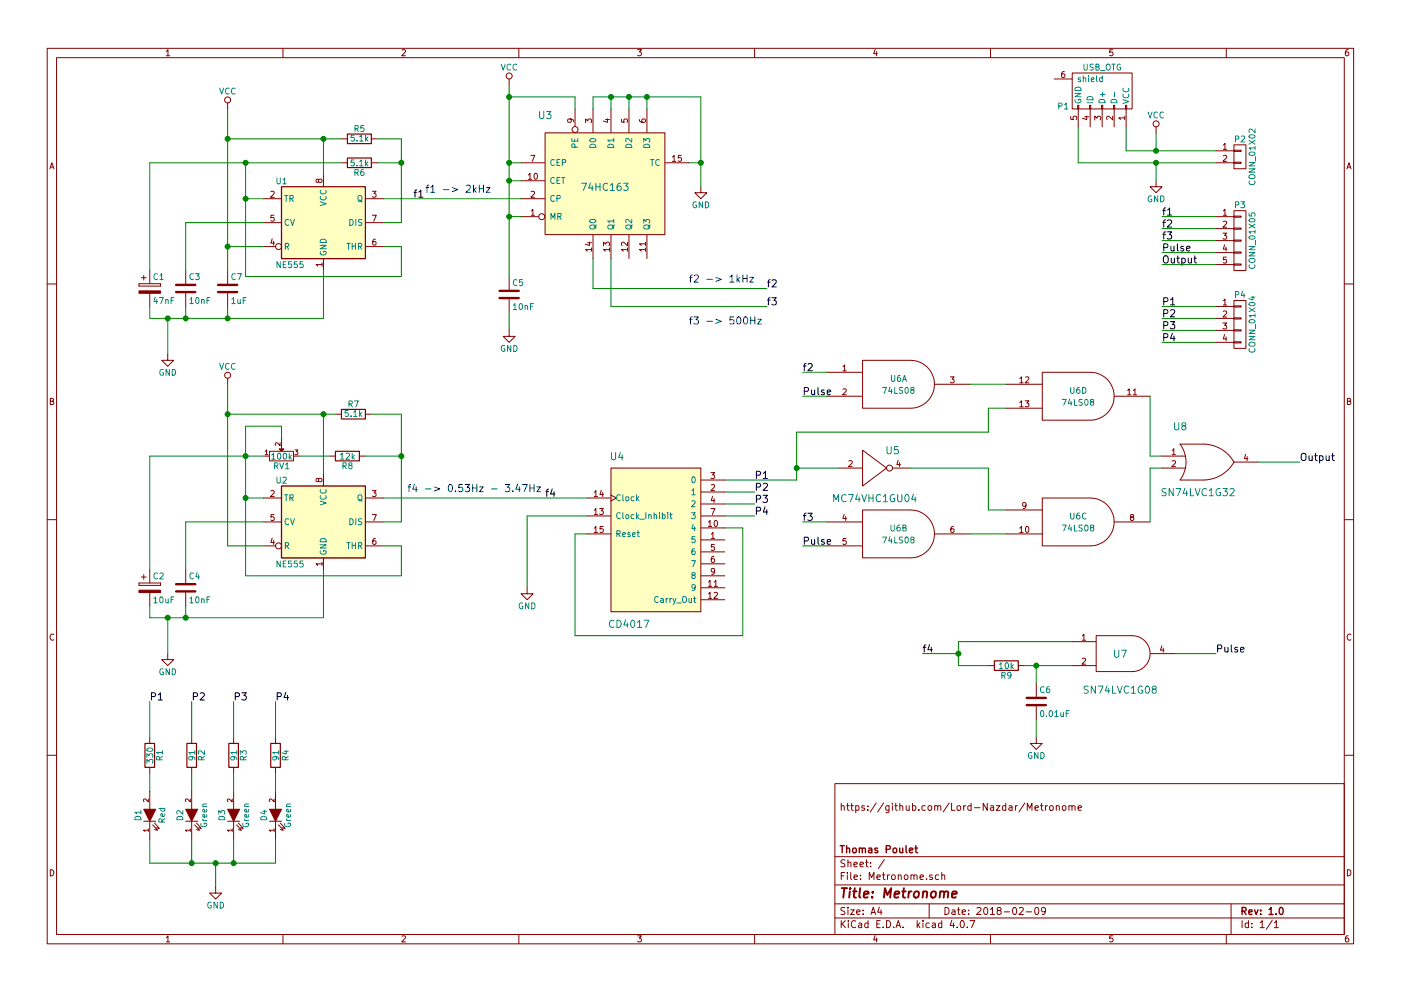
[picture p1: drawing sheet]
EESchema Schematic File Version 2
LIBS:Metronome-rescue
LIBS:power
LIBS:device
LIBS:transistors
LIBS:conn
LIBS:linear
LIBS:regul
LIBS:74xx
LIBS:cmos4000
LIBS:adc-dac
LIBS:memory
LIBS:xilinx
LIBS:microcontrollers
LIBS:dsp
LIBS:microchip
LIBS:analog_switches
LIBS:motorola
LIBS:texas
LIBS:intel
LIBS:audio
LIBS:interface
LIBS:digital-audio
LIBS:philips
LIBS:display
LIBS:cypress
LIBS:siliconi
LIBS:opto
LIBS:atmel
LIBS:contrib
LIBS:valves
LIBS:Metronome
LIBS:Metronome-cache
EELAYER 25 0
EELAYER END
$Descr A4 11693 8268
encoding utf-8
Sheet 1 1
Title "Metronome"
Date "2018-02-09"
Rev "1.0"
Comp "Thomas Poulet"
Comment1 ""
Comment2 ""
Comment3 "https://github.com/Lord-Nazdar/Metronome"
Comment4 ""
$EndDescr
$Comp
L NE555 U1
U 1 1
P 2700 1850
F 0 "U1" H 2300 2200 50  0000 L CNN
F 1 "NE555" H 2300 1500 50  0000 L CNN
F 2 "Housings_SOIC:SOIC-8_3.9x4.9mm_Pitch1.27mm" H 2700 1850 50  0001 C CNN
F 3 "" H 2700 1850 50  0000 C CNN
	1    2700 1850
	1    0    0    -1  
$EndComp
$Comp
L R R6
U 1 1
P 3000 1350
F 0 "R6" V 3080 1350 50  0000 C CNN
F 1 "5.1k" V 3000 1350 50  0000 C CNN
F 2 "Resistors_SMD:R_0805_HandSoldering" V 2930 1350 50  0001 C CNN
F 3 "" H 3000 1350 50  0000 C CNN
	1    3000 1350
	0    1    1    0   
$EndComp
$Comp
L R R5
U 1 1
P 3000 1150
F 0 "R5" V 3080 1150 50  0000 C CNN
F 1 "5.1k" V 3000 1150 50  0000 C CNN
F 2 "Resistors_SMD:R_0805_HandSoldering" V 2930 1150 50  0001 C CNN
F 3 "" H 3000 1150 50  0000 C CNN
	1    3000 1150
	0    -1   -1   0   
$EndComp
$Comp
L C C3
U 1 1
P 1550 2400
F 0 "C3" H 1575 2500 50  0000 L CNN
F 1 "10nF" H 1575 2300 50  0000 L CNN
F 2 "Capacitors_SMD:C_0805_HandSoldering" H 1588 2250 50  0001 C CNN
F 3 "" H 1550 2400 50  0000 C CNN
	1    1550 2400
	1    0    0    -1  
$EndComp
$Comp
L CP C1
U 1 1
P 1250 2400
F 0 "C1" H 1275 2500 50  0000 L CNN
F 1 "47nF" H 1275 2300 50  0000 L CNN
F 2 "Capacitors_SMD:C_0805_HandSoldering" H 1288 2250 50  0001 C CNN
F 3 "" H 1250 2400 50  0000 C CNN
	1    1250 2400
	1    0    0    -1  
$EndComp
$Comp
L GND #PWR01
U 1 1
P 1400 2950
F 0 "#PWR01" H 1400 2700 50  0001 C CNN
F 1 "GND" H 1400 2800 50  0000 C CNN
F 2 "" H 1400 2950 50  0000 C CNN
F 3 "" H 1400 2950 50  0000 C CNN
	1    1400 2950
	1    0    0    -1  
$EndComp
$Comp
L VCC #PWR02
U 1 1
P 1900 900
F 0 "#PWR02" H 1900 750 50  0001 C CNN
F 1 "VCC" H 1900 1050 50  0000 C CNN
F 2 "" H 1900 900 50  0000 C CNN
F 3 "" H 1900 900 50  0000 C CNN
	1    1900 900 
	1    0    0    -1  
$EndComp
Text Notes 3550 1600 0    60   ~ 0
f1 -> 2kHz
$Comp
L VCC #PWR03
U 1 1
P 4250 700
F 0 "#PWR03" H 4250 550 50  0001 C CNN
F 1 "VCC" H 4250 850 50  0000 C CNN
F 2 "" H 4250 700 50  0000 C CNN
F 3 "" H 4250 700 50  0000 C CNN
	1    4250 700 
	1    0    0    -1  
$EndComp
Text Notes 5750 2350 0    60   ~ 0
f2 -> 1kHz
Text Notes 5750 2700 0    60   ~ 0
f3 -> 500Hz
$Comp
L C C5
U 1 1
P 4250 2450
F 0 "C5" H 4275 2550 50  0000 L CNN
F 1 "10nF" H 4275 2350 50  0000 L CNN
F 2 "Capacitors_SMD:C_0805_HandSoldering" H 4288 2300 50  0001 C CNN
F 3 "" H 4250 2450 50  0000 C CNN
	1    4250 2450
	1    0    0    -1  
$EndComp
$Comp
L GND #PWR04
U 1 1
P 5850 1550
F 0 "#PWR04" H 5850 1300 50  0001 C CNN
F 1 "GND" H 5850 1400 50  0000 C CNN
F 2 "" H 5850 1550 50  0000 C CNN
F 3 "" H 5850 1550 50  0000 C CNN
	1    5850 1550
	1    0    0    -1  
$EndComp
Text Label 6400 2400 0    60   ~ 0
f2
Text Label 6400 2550 0    60   ~ 0
f3
$Comp
L LED-RESCUE-Metronome D1
U 1 1
P 1250 6800
F 0 "D1" H 1250 6900 50  0000 C CNN
F 1 "Red" H 1250 6700 50  0000 C CNN
F 2 "LEDs:LED_D5.0mm" H 1250 6800 50  0001 C CNN
F 3 "" H 1250 6800 50  0000 C CNN
	1    1250 6800
	0    -1   -1   0   
$EndComp
$Comp
L LED-RESCUE-Metronome D2
U 1 1
P 1600 6800
F 0 "D2" H 1600 6900 50  0000 C CNN
F 1 "Green" H 1600 6700 50  0000 C CNN
F 2 "LEDs:LED_D5.0mm" H 1600 6800 50  0001 C CNN
F 3 "" H 1600 6800 50  0000 C CNN
	1    1600 6800
	0    -1   -1   0   
$EndComp
$Comp
L LED-RESCUE-Metronome D3
U 1 1
P 1950 6800
F 0 "D3" H 1950 6900 50  0000 C CNN
F 1 "Green" H 1950 6700 50  0000 C CNN
F 2 "LEDs:LED_D5.0mm" H 1950 6800 50  0001 C CNN
F 3 "" H 1950 6800 50  0000 C CNN
	1    1950 6800
	0    -1   -1   0   
$EndComp
$Comp
L LED-RESCUE-Metronome D4
U 1 1
P 2300 6800
F 0 "D4" H 2300 6900 50  0000 C CNN
F 1 "Green" H 2300 6700 50  0000 C CNN
F 2 "LEDs:LED_D5.0mm" H 2300 6800 50  0001 C CNN
F 3 "" H 2300 6800 50  0000 C CNN
	1    2300 6800
	0    -1   -1   0   
$EndComp
$Comp
L R R2
U 1 1
P 1600 6300
F 0 "R2" V 1680 6300 50  0000 C CNN
F 1 "91" V 1600 6300 50  0000 C CNN
F 2 "Resistors_SMD:R_0805_HandSoldering" V 1530 6300 50  0001 C CNN
F 3 "" H 1600 6300 50  0000 C CNN
	1    1600 6300
	1    0    0    -1  
$EndComp
$Comp
L R R3
U 1 1
P 1950 6300
F 0 "R3" V 2030 6300 50  0000 C CNN
F 1 "91" V 1950 6300 50  0000 C CNN
F 2 "Resistors_SMD:R_0805_HandSoldering" V 1880 6300 50  0001 C CNN
F 3 "" H 1950 6300 50  0000 C CNN
	1    1950 6300
	1    0    0    -1  
$EndComp
$Comp
L R R4
U 1 1
P 2300 6300
F 0 "R4" V 2380 6300 50  0000 C CNN
F 1 "91" V 2300 6300 50  0000 C CNN
F 2 "Resistors_SMD:R_0805_HandSoldering" V 2230 6300 50  0001 C CNN
F 3 "" H 2300 6300 50  0000 C CNN
	1    2300 6300
	1    0    0    -1  
$EndComp
$Comp
L R R1
U 1 1
P 1250 6300
F 0 "R1" V 1330 6300 50  0000 C CNN
F 1 "330" V 1250 6300 50  0000 C CNN
F 2 "Resistors_SMD:R_0805_HandSoldering" V 1180 6300 50  0001 C CNN
F 3 "" H 1250 6300 50  0000 C CNN
	1    1250 6300
	1    0    0    -1  
$EndComp
Text Label 1250 5850 0    60   ~ 0
P1
Text Label 1600 5850 0    60   ~ 0
P2
Text Label 1950 5850 0    60   ~ 0
P3
Text Label 2300 5850 0    60   ~ 0
P4
$Comp
L GND #PWR05
U 1 1
P 1800 7400
F 0 "#PWR05" H 1800 7150 50  0001 C CNN
F 1 "GND" H 1800 7250 50  0000 C CNN
F 2 "" H 1800 7400 50  0000 C CNN
F 3 "" H 1800 7400 50  0000 C CNN
	1    1800 7400
	1    0    0    -1  
$EndComp
$Comp
L NE555 U2
U 1 1
P 2700 4350
F 0 "U2" H 2300 4700 50  0000 L CNN
F 1 "NE555" H 2300 4000 50  0000 L CNN
F 2 "Housings_SOIC:SOIC-8_3.9x4.9mm_Pitch1.27mm" H 2700 4350 50  0001 C CNN
F 3 "" H 2700 4350 50  0000 C CNN
	1    2700 4350
	1    0    0    -1  
$EndComp
$Comp
L R R8
U 1 1
P 2900 3800
F 0 "R8" V 2980 3800 50  0000 C CNN
F 1 "12k" V 2900 3800 50  0000 C CNN
F 2 "Resistors_SMD:R_0805_HandSoldering" V 2830 3800 50  0001 C CNN
F 3 "" H 2900 3800 50  0000 C CNN
	1    2900 3800
	0    1    1    0   
$EndComp
$Comp
L R R7
U 1 1
P 2950 3450
F 0 "R7" V 3030 3450 50  0000 C CNN
F 1 "5.1k" V 2950 3450 50  0000 C CNN
F 2 "Resistors_SMD:R_0805_HandSoldering" V 2880 3450 50  0001 C CNN
F 3 "" H 2950 3450 50  0000 C CNN
	1    2950 3450
	0    -1   -1   0   
$EndComp
$Comp
L C C4
U 1 1
P 1550 4900
F 0 "C4" H 1575 5000 50  0000 L CNN
F 1 "10nF" H 1575 4800 50  0000 L CNN
F 2 "Capacitors_SMD:C_0805_HandSoldering" H 1588 4750 50  0001 C CNN
F 3 "" H 1550 4900 50  0000 C CNN
	1    1550 4900
	1    0    0    -1  
$EndComp
$Comp
L CP C2
U 1 1
P 1250 4900
F 0 "C2" H 1275 5000 50  0000 L CNN
F 1 "10uF" H 1275 4800 50  0000 L CNN
F 2 "Capacitors_SMD:C_0805_HandSoldering" H 1288 4750 50  0001 C CNN
F 3 "" H 1250 4900 50  0000 C CNN
	1    1250 4900
	1    0    0    -1  
$EndComp
$Comp
L GND #PWR06
U 1 1
P 1400 5450
F 0 "#PWR06" H 1400 5200 50  0001 C CNN
F 1 "GND" H 1400 5300 50  0000 C CNN
F 2 "" H 1400 5450 50  0000 C CNN
F 3 "" H 1400 5450 50  0000 C CNN
	1    1400 5450
	1    0    0    -1  
$EndComp
$Comp
L VCC #PWR07
U 1 1
P 1900 3200
F 0 "#PWR07" H 1900 3050 50  0001 C CNN
F 1 "VCC" H 1900 3350 50  0000 C CNN
F 2 "" H 1900 3200 50  0000 C CNN
F 3 "" H 1900 3200 50  0000 C CNN
	1    1900 3200
	1    0    0    -1  
$EndComp
Text Notes 3400 4100 0    60   ~ 0
f4 -> 0.53Hz - 3.47Hz
$Comp
L POT-RESCUE-Metronome RV1
U 1 1
P 2350 3800
F 0 "RV1" H 2350 3720 50  0000 C CNN
F 1 "100k" H 2350 3800 50  0000 C CNN
F 2 "Potentiometers:Potentiometer_Trimmer_Vishay_TS53YL" H 2350 3800 50  0001 C CNN
F 3 "" H 2350 3800 50  0000 C CNN
	1    2350 3800
	1    0    0    -1  
$EndComp
$Comp
L R R9
U 1 1
P 8400 5550
F 0 "R9" V 8480 5550 50  0000 C CNN
F 1 "10k" V 8400 5550 50  0000 C CNN
F 2 "Resistors_SMD:R_0805_HandSoldering" V 8330 5550 50  0001 C CNN
F 3 "" H 8400 5550 50  0000 C CNN
	1    8400 5550
	0    1    1    0   
$EndComp
$Comp
L C C6
U 1 1
P 8650 5850
F 0 "C6" H 8675 5950 50  0000 L CNN
F 1 "0.01uF" H 8675 5750 50  0000 L CNN
F 2 "Capacitors_SMD:C_0805_HandSoldering" H 8688 5700 50  0001 C CNN
F 3 "" H 8650 5850 50  0000 C CNN
	1    8650 5850
	1    0    0    -1  
$EndComp
Text Label 4550 4150 0    60   ~ 0
f4
$Comp
L GND #PWR08
U 1 1
P 8650 6150
F 0 "#PWR08" H 8650 5900 50  0001 C CNN
F 1 "GND" H 8650 6000 50  0000 C CNN
F 2 "" H 8650 6150 50  0000 C CNN
F 3 "" H 8650 6150 50  0000 C CNN
	1    8650 6150
	1    0    0    -1  
$EndComp
Text Label 7700 5450 0    60   ~ 0
f4
$Comp
L 74LS08 U6
U 1 1
P 7500 3200
F 0 "U6" H 7500 3250 50  0000 C CNN
F 1 "74LS08" H 7500 3150 50  0000 C CNN
F 2 "Housings_SOIC:SOIC-14_3.9x8.7mm_Pitch1.27mm" H 7500 3200 50  0001 C CNN
F 3 "" H 7500 3200 50  0000 C CNN
	1    7500 3200
	1    0    0    -1  
$EndComp
$Comp
L 74LS08 U6
U 2 1
P 7500 4450
F 0 "U6" H 7500 4500 50  0000 C CNN
F 1 "74LS08" H 7500 4400 50  0000 C CNN
F 2 "Housings_SOIC:SOIC-14_3.9x8.7mm_Pitch1.27mm" H 7500 4450 50  0001 C CNN
F 3 "" H 7500 4450 50  0000 C CNN
	2    7500 4450
	1    0    0    -1  
$EndComp
Text Label 6700 3100 0    60   ~ 0
f2
Text Label 10150 5450 0    60   ~ 0
Pulse
Text Label 6700 3300 0    60   ~ 0
Pulse
Text Label 6700 4350 0    60   ~ 0
f3
Text Label 6700 4550 0    60   ~ 0
Pulse
$Comp
L GND #PWR09
U 1 1
P 4400 4900
F 0 "#PWR09" H 4400 4650 50  0001 C CNN
F 1 "GND" H 4400 4750 50  0000 C CNN
F 2 "" H 4400 4900 50  0000 C CNN
F 3 "" H 4400 4900 50  0000 C CNN
	1    4400 4900
	1    0    0    -1  
$EndComp
$Comp
L 74LS08 U6
U 4 1
P 9000 3300
F 0 "U6" H 9000 3350 50  0000 C CNN
F 1 "74LS08" H 9000 3250 50  0000 C CNN
F 2 "Housings_SOIC:SOIC-14_3.9x8.7mm_Pitch1.27mm" H 9000 3300 50  0001 C CNN
F 3 "" H 9000 3300 50  0000 C CNN
	4    9000 3300
	1    0    0    -1  
$EndComp
$Comp
L 74LS08 U6
U 3 1
P 9000 4350
F 0 "U6" H 9000 4400 50  0000 C CNN
F 1 "74LS08" H 9000 4300 50  0000 C CNN
F 2 "Housings_SOIC:SOIC-14_3.9x8.7mm_Pitch1.27mm" H 9000 4350 50  0001 C CNN
F 3 "" H 9000 4350 50  0000 C CNN
	3    9000 4350
	1    0    0    -1  
$EndComp
Text Label 6300 4000 0    60   ~ 0
P1
Text Label 6300 4100 0    60   ~ 0
P2
Text Label 6300 4200 0    60   ~ 0
P3
Text Label 6300 4300 0    60   ~ 0
P4
$Comp
L CONN_01X02 P2
U 1 1
P 10350 1300
F 0 "P2" H 10350 1450 50  0000 C CNN
F 1 "CONN_01X02" V 10450 1300 50  0000 C CNN
F 2 "Socket_Strips:Socket_Strip_Straight_1x02_Pitch2.54mm" H 10350 1300 50  0001 C CNN
F 3 "" H 10350 1300 50  0000 C CNN
	1    10350 1300
	1    0    0    -1  
$EndComp
$Comp
L CONN_01X04 P4
U 1 1
P 10350 2700
F 0 "P4" H 10350 2950 50  0000 C CNN
F 1 "CONN_01X04" V 10450 2700 50  0000 C CNN
F 2 "Socket_Strips:Socket_Strip_Straight_1x04_Pitch2.54mm" H 10350 2700 50  0001 C CNN
F 3 "" H 10350 2700 50  0000 C CNN
	1    10350 2700
	1    0    0    -1  
$EndComp
$Comp
L USB_OTG-RESCUE-Metronome P1
U 1 1
P 9200 750
F 0 "P1" H 9525 625 50  0000 C CNN
F 1 "USB_OTG" H 9200 950 50  0000 C CNN
F 2 "Metronome:10118193-0001LF" V 9150 650 50  0001 C CNN
F 3 "" V 9150 650 50  0000 C CNN
	1    9200 750 
	-1   0    0    -1  
$EndComp
$Comp
L GND #PWR010
U 1 1
P 9650 1500
F 0 "#PWR010" H 9650 1250 50  0001 C CNN
F 1 "GND" H 9650 1350 50  0000 C CNN
F 2 "" H 9650 1500 50  0000 C CNN
F 3 "" H 9650 1500 50  0000 C CNN
	1    9650 1500
	1    0    0    -1  
$EndComp
$Comp
L VCC #PWR011
U 1 1
P 9650 1100
F 0 "#PWR011" H 9650 950 50  0001 C CNN
F 1 "VCC" H 9650 1250 50  0000 C CNN
F 2 "" H 9650 1100 50  0000 C CNN
F 3 "" H 9650 1100 50  0000 C CNN
	1    9650 1100
	1    0    0    -1  
$EndComp
$Comp
L CONN_01X05 P3
U 1 1
P 10350 2000
F 0 "P3" H 10350 2300 50  0000 C CNN
F 1 "CONN_01X05" V 10450 2000 50  0000 C CNN
F 2 "Socket_Strips:Socket_Strip_Straight_1x05_Pitch2.54mm" H 10350 2000 50  0001 C CNN
F 3 "" H 10350 2000 50  0000 C CNN
	1    10350 2000
	1    0    0    -1  
$EndComp
Text Label 9700 1800 0    60   ~ 0
f1
Text Label 9700 1900 0    60   ~ 0
f2
Text Label 9700 2000 0    60   ~ 0
f3
Text Label 9700 2100 0    60   ~ 0
Pulse
Text Label 9700 2200 0    60   ~ 0
Output
Text Label 9700 2550 0    60   ~ 0
P1
Text Label 9700 2650 0    60   ~ 0
P2
Text Label 9700 2750 0    60   ~ 0
P3
Text Label 9700 2850 0    60   ~ 0
P4
$Comp
L C C7
U 1 1
P 1900 2400
F 0 "C7" H 1925 2500 50  0000 L CNN
F 1 "1uF" H 1925 2300 50  0000 L CNN
F 2 "Capacitors_SMD:C_0805_HandSoldering" H 1938 2250 50  0001 C CNN
F 3 "" H 1900 2400 50  0001 C CNN
	1    1900 2400
	1    0    0    -1  
$EndComp
Text Label 3450 1650 0    60   ~ 0
f1
$Comp
L MC74VHC1GU04 U5
U 1 1
P 7300 3900
F 0 "U5" H 7450 4050 60  0000 C CNN
F 1 "MC74VHC1GU04" H 7300 3650 60  0000 C CNN
F 2 "TO_SOT_Packages_SMD:SOT-23-5_HandSoldering" H 7300 3900 60  0001 C CNN
F 3 "" H 7300 3900 60  0001 C CNN
	1    7300 3900
	1    0    0    -1  
$EndComp
$Comp
L SN74LVC1G08 U7
U 1 1
P 9350 5450
F 0 "U7" H 9350 5450 60  0000 C CNN
F 1 "SN74LVC1G08" H 9350 5150 60  0000 C CNN
F 2 "TO_SOT_Packages_SMD:SOT-23-5_HandSoldering" H 9300 5450 60  0001 C CNN
F 3 "" H 9300 5450 60  0001 C CNN
	1    9350 5450
	1    0    0    -1  
$EndComp
Wire Wire Line
	2050 1650 2200 1650
Wire Wire Line
	2050 1350 2050 2300
Wire Wire Line
	1250 1350 2850 1350
Wire Wire Line
	3200 2050 3350 2050
Wire Wire Line
	3350 2050 3350 2300
Wire Wire Line
	3350 2300 2050 2300
Connection ~ 2050 1650
Wire Wire Line
	2200 1850 1550 1850
Wire Wire Line
	1550 1850 1550 2250
Wire Wire Line
	1250 2250 1250 1350
Connection ~ 2050 1350
Wire Wire Line
	1900 2050 2200 2050
Wire Wire Line
	1900 900  1900 2250
Wire Wire Line
	1250 2550 1250 2650
Wire Wire Line
	1250 2650 2700 2650
Wire Wire Line
	1550 2650 1550 2550
Wire Wire Line
	1400 2950 1400 2650
Connection ~ 1400 2650
Wire Wire Line
	1900 1150 2850 1150
Connection ~ 1900 1150
Wire Wire Line
	3350 1850 3200 1850
Wire Wire Line
	3350 1150 3350 1850
Wire Wire Line
	3350 1350 3150 1350
Wire Wire Line
	3150 1150 3350 1150
Connection ~ 3350 1350
Wire Wire Line
	4950 2400 6400 2400
Wire Wire Line
	5100 2550 6400 2550
Wire Wire Line
	1250 6600 1250 6450
Wire Wire Line
	1600 6600 1600 6450
Wire Wire Line
	1950 6600 1950 6450
Wire Wire Line
	2300 6600 2300 6450
Wire Wire Line
	1250 6150 1250 5850
Wire Wire Line
	1600 6150 1600 5850
Wire Wire Line
	1950 6150 1950 5850
Wire Wire Line
	2300 6150 2300 5850
Wire Wire Line
	1250 7000 1250 7200
Wire Wire Line
	1250 7200 2300 7200
Wire Wire Line
	1800 7200 1800 7400
Wire Wire Line
	2300 7200 2300 7000
Connection ~ 1800 7200
Wire Wire Line
	1950 7000 1950 7200
Connection ~ 1950 7200
Wire Wire Line
	1600 7000 1600 7200
Connection ~ 1600 7200
Wire Wire Line
	2050 4150 2200 4150
Wire Wire Line
	2050 3550 2050 4800
Wire Wire Line
	1250 3800 2200 3800
Wire Wire Line
	3200 4150 4900 4150
Wire Wire Line
	3200 4550 3350 4550
Wire Wire Line
	3350 4550 3350 4800
Wire Wire Line
	3350 4800 2050 4800
Connection ~ 2050 4150
Wire Wire Line
	2200 4350 1550 4350
Wire Wire Line
	1550 4350 1550 4750
Wire Wire Line
	1250 4750 1250 3800
Connection ~ 2050 3800
Wire Wire Line
	1900 4550 2200 4550
Wire Wire Line
	1900 3200 1900 4550
Wire Wire Line
	1250 5050 1250 5150
Wire Wire Line
	1250 5150 2700 5150
Wire Wire Line
	1550 5150 1550 5050
Wire Wire Line
	1400 5450 1400 5150
Connection ~ 1400 5150
Connection ~ 1900 3450
Wire Wire Line
	3350 4350 3200 4350
Wire Wire Line
	3350 3450 3350 4350
Wire Wire Line
	3350 3800 3050 3800
Wire Wire Line
	3100 3450 3350 3450
Connection ~ 3350 3800
Wire Wire Line
	1900 3450 2800 3450
Wire Wire Line
	2500 3800 2750 3800
Wire Wire Line
	2050 3550 2350 3550
Wire Wire Line
	2350 3550 2350 3650
Wire Wire Line
	8650 5550 8650 5700
Wire Wire Line
	8000 5550 8250 5550
Wire Wire Line
	8550 5550 8950 5550
Connection ~ 8650 5550
Wire Wire Line
	8000 5350 8950 5350
Wire Wire Line
	8000 5350 8000 5550
Wire Wire Line
	8650 6000 8650 6150
Wire Wire Line
	7700 5450 8000 5450
Connection ~ 8000 5450
Wire Wire Line
	6900 3100 6700 3100
Wire Wire Line
	6700 3300 6900 3300
Wire Wire Line
	6900 4350 6700 4350
Wire Wire Line
	6900 4550 6700 4550
Wire Wire Line
	9800 5450 10150 5450
Wire Wire Line
	6200 5300 6200 4400
Wire Wire Line
	6200 4400 6050 4400
Wire Wire Line
	6650 4000 6050 4000
Wire Wire Line
	8400 3200 8100 3200
Wire Wire Line
	8250 3600 8250 3400
Wire Wire Line
	8250 3400 8400 3400
Wire Wire Line
	8100 4450 8400 4450
Wire Wire Line
	7600 3900 8250 3900
Wire Wire Line
	8250 3900 8250 4250
Wire Wire Line
	8250 4250 8400 4250
Wire Wire Line
	6650 3900 7000 3900
Connection ~ 6650 3900
Wire Wire Line
	6050 4100 6300 4100
Wire Wire Line
	6050 4200 6300 4200
Wire Wire Line
	6050 4300 6300 4300
Wire Wire Line
	6650 3600 6650 4000
Wire Wire Line
	6650 3600 8250 3600
Wire Wire Line
	10500 3850 10850 3850
Wire Wire Line
	9000 1050 9000 1350
Wire Wire Line
	9000 1350 10150 1350
Wire Wire Line
	9400 1250 10150 1250
Wire Wire Line
	9400 1250 9400 1050
Wire Wire Line
	9650 1100 9650 1250
Connection ~ 9650 1250
Wire Wire Line
	9650 1500 9650 1350
Connection ~ 9650 1350
Wire Wire Line
	10150 1800 9700 1800
Wire Wire Line
	10150 1900 9700 1900
Wire Wire Line
	10150 2000 9700 2000
Wire Wire Line
	10150 2100 9700 2100
Wire Wire Line
	10150 2200 9700 2200
Wire Wire Line
	10150 2550 9700 2550
Wire Wire Line
	10150 2650 9700 2650
Wire Wire Line
	10150 2750 9700 2750
Wire Wire Line
	10150 2850 9700 2850
Wire Wire Line
	2700 1450 2700 1150
Connection ~ 2700 1150
Wire Wire Line
	2700 2650 2700 2250
Connection ~ 1550 2650
Wire Wire Line
	2700 3950 2700 3450
Connection ~ 2700 3450
Wire Wire Line
	2700 5150 2700 4750
Connection ~ 1550 5150
Connection ~ 1900 2050
Wire Wire Line
	1900 2550 1900 2650
Connection ~ 1900 2650
$Comp
L 74HC163 U3
U 1 1
P 4550 1950
F 0 "U3" H 4550 2950 60  0000 C CNN
F 1 "74HC163" H 5050 2350 60  0000 C CNN
F 2 "" H 4550 2450 60  0001 C CNN
F 3 "" H 4550 2450 60  0001 C CNN
	1    4550 1950
	1    0    0    -1  
$EndComp
Wire Wire Line
	3200 1650 4350 1650
Wire Wire Line
	4950 2150 4950 2400
Wire Wire Line
	5100 2150 5100 2550
Wire Wire Line
	4250 1800 4350 1800
Wire Wire Line
	4250 700  4250 2300
Wire Wire Line
	4350 1350 4250 1350
Connection ~ 4250 1350
Wire Wire Line
	4350 1500 4250 1500
Connection ~ 4250 1500
Wire Wire Line
	4800 900  4800 800 
Wire Wire Line
	4800 800  4250 800 
Connection ~ 4250 800 
Wire Wire Line
	4950 900  4950 800 
Wire Wire Line
	4950 800  5850 800 
Wire Wire Line
	5750 1350 5850 1350
Connection ~ 5850 1350
Wire Wire Line
	5400 900  5400 800 
Connection ~ 5400 800 
Wire Wire Line
	5250 900  5250 800 
Connection ~ 5250 800 
Wire Wire Line
	5100 900  5100 800 
Connection ~ 5100 800 
Connection ~ 4250 1800
Wire Wire Line
	4250 2600 4250 2750
Wire Wire Line
	5850 800  5850 1550
$Comp
L GND #PWR012
U 1 1
P 4250 2750
F 0 "#PWR012" H 4250 2500 50  0001 C CNN
F 1 "GND" H 4250 2600 50  0000 C CNN
F 2 "" H 4250 2750 50  0001 C CNN
F 3 "" H 4250 2750 50  0001 C CNN
	1    4250 2750
	1    0    0    -1  
$EndComp
$Comp
L SN74LVC1G32 U8
U 1 1
P 9850 3850
F 0 "U8" H 9850 4150 60  0000 C CNN
F 1 "SN74LVC1G32" H 10000 3600 60  0000 C CNN
F 2 "TO_SOT_Packages_SMD:SOT-23-5_HandSoldering" H 9850 3850 60  0001 C CNN
F 3 "" H 9850 3850 60  0001 C CNN
	1    9850 3850
	1    0    0    -1  
$EndComp
Text Label 10850 3850 0    60   ~ 0
Output
Wire Wire Line
	9600 4350 9600 3900
Wire Wire Line
	9600 3900 9700 3900
Wire Wire Line
	9700 3800 9600 3800
Wire Wire Line
	9600 3800 9600 3300
$Comp
L CD4017 U4
U 1 1
P 5100 5100
F 0 "U4" H 5150 6400 60  0000 C CNN
F 1 "CD4017" H 5250 5000 60  0000 C CNN
F 2 "Housings_SOIC:SOIC-16_3.9x9.9mm_Pitch1.27mm" H 5500 5150 60  0001 C CNN
F 3 "" H 5500 5150 60  0001 C CNN
	1    5100 5100
	1    0    0    -1  
$EndComp
Wire Wire Line
	4900 4450 4800 4450
Wire Wire Line
	4800 4450 4800 5300
Wire Wire Line
	4800 5300 6200 5300
Wire Wire Line
	4400 4300 4900 4300
Wire Wire Line
	4400 4300 4400 4900
$EndSCHEMATC
